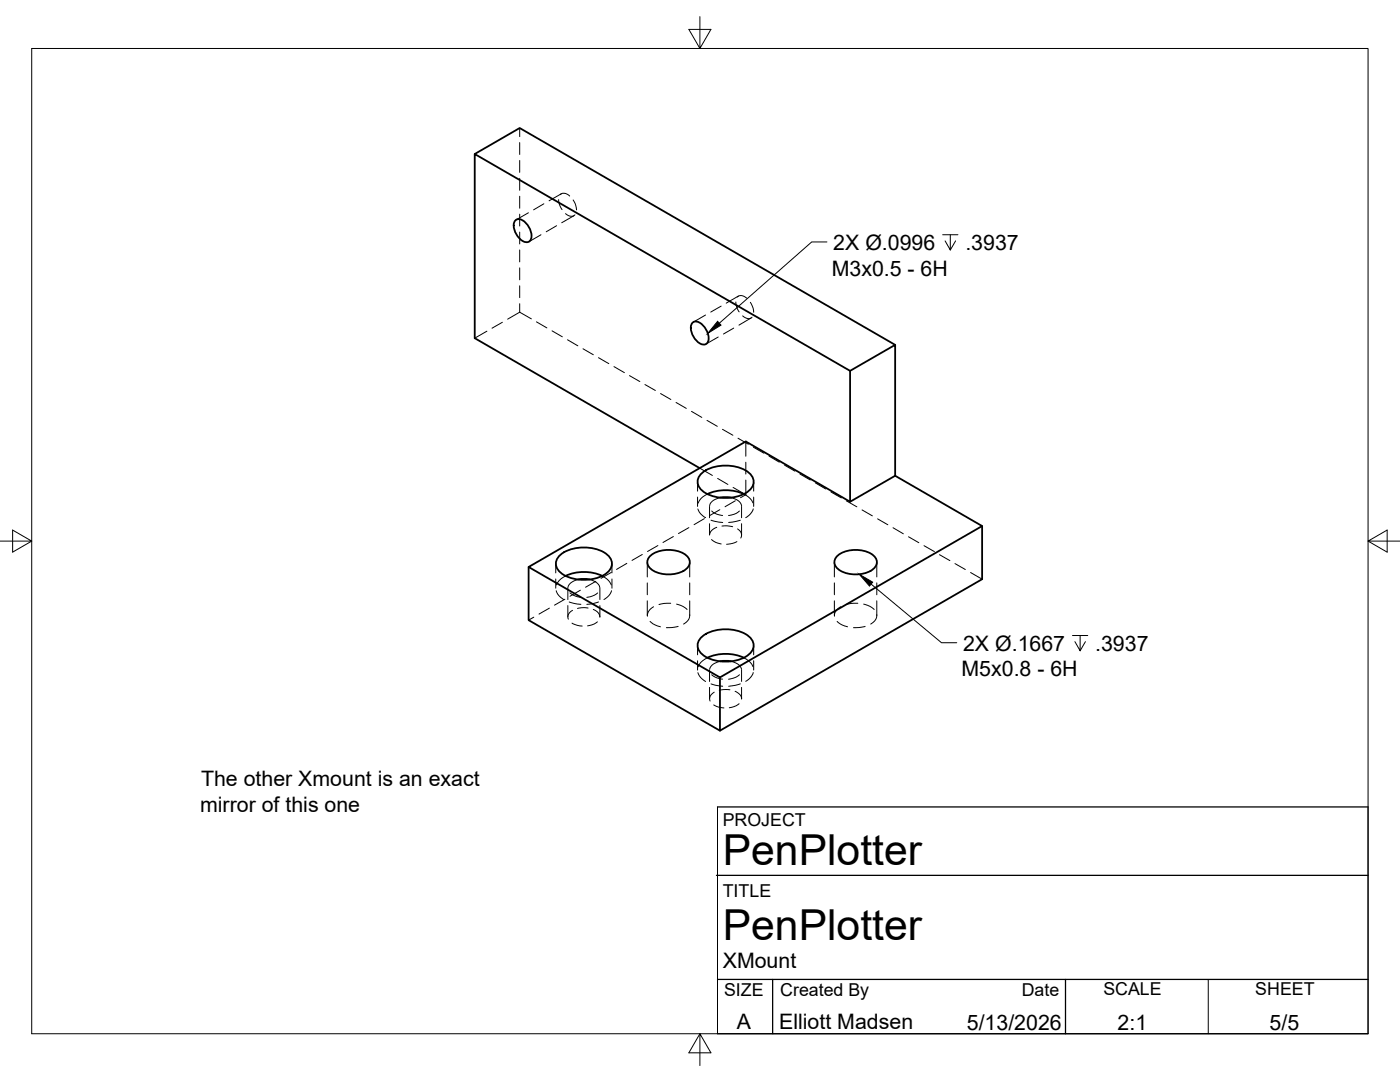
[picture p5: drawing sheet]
<svg xmlns="http://www.w3.org/2000/svg" width="279mm" height="216mm" viewBox="0 0 279 216" stroke-linecap="round" stroke-linejoin="round" font-family="sans-serif">
<!-- layer: Hidden -->
<g fill="none" stroke="#000" stroke-width=".2">
<path d="M103.7 25.5v1.8M103.7 28.4v2.4M103.7 32v2.4M103.7 35.6v2.4M103.7 39.2v2.4M111.5 39.8l.2 1 .5 1M111.8 38.8a1.32 1.32 0 0 1 1.9 .3M112 38.7l-2.4 1.4M114.4 39.9l.4 .8 .3 1.2M103.7 42.7v2.4M103.7 46.3v2.4M103.7 49.9v2.4"/>
<path d="M103.7 53.4v2.4M103.7 57v2.4M105.5 42.5l-2.5 1.4M108 46.8l-2.4 1.4M108.5 40.7l-2 1.2M111.1 45l-2.1 1.2M112.9 42.6a1.35 1.35 0 0 0 1.8 .3M114.5 43.1l-2.4 1.4M147.2 59.3a1.31 1.31 0 0 1 1.9 .2M147.4 59.1l-2.5 1.4M97.2 66.1l-2.5 1.4M100.3 64.3l-2.1 1.2"/>
<path d="M103.7 60.6v1.7M103.7 62.3l-2.4 1.4M103.7 62.3l2.3 1.3M107.1 64.2l2 1.2M110.2 66l2 1.2M113.3 67.8l2 1.2M116.4 69.6l2 1.2M119.4 71.4l2.1 1.2M122.5 73.2l2.1 1.2M125.6 75l2.1 1.1M128.7 76.7l2.1 1.2M131.8 78.5l2.1 1.2"/>
<path d="M140.8 62.9l-2.4 1.4M143.3 67.2l-2.4 1.4M143.9 61.1l-2.1 1.2M146.4 65.5l-2 1.2M146.9 60.3l.1 .9 .5 1M148.2 63a1.34 1.34 0 0 0 1.9 .3M149.8 60.3l.5 1.2 .1 .8M149.9 63.5l-2.4 1.4M134.9 80.3l2.1 1.2M138 82.1l2.1 1.2M139.2 96.1v1.9M139.2 99.2v1.8"/>
<path d="M139.6 93.4l2.6 1.5M141.1 83.9l2.1 1.2M141.2 98.6l-.5 .3a2.83 2.83 0 0 0-1.4 1.5M143.2 95.5l2.1 1.2M143.7 99.3a2.28 2.28 0 0 0-2.1 1.6M144.2 85.7l2.1 1.1M145.9 99.3a2.26 2.26 0 0 1 2.1 1.6M146.3 97.3l2.5 1.4M146.7 99.9l-2 1.2M147.3 87.4l2.1 1.2M148.5 98.6l1.2 .9 .6 .9M148.8 88.1v2.9"/>
<path d="M148.8 92.2v2.4M148.8 95.8v2.9M148.8 98.7l-1 .6M150.4 89.2l2 1.2M150.4 96.1v1.9M150.4 99.2v1.8M153.5 91l2 1.2M156.6 92.8l2 1.2M159.7 94.6l2 1.2M162.8 96.4l2 1.2M165.8 98.2l2.1 1.2M168.9 99.9l2.1 1.2"/>
<path d="M110.9 112.5v1.8M110.9 115.5v1.9M111 117.9l.5 1 1 .7M112.7 119.6l-2 1.2M112.9 114.9l-1.3 .9-.6 .9M113.3 117.4v2.2M113.7 118.3l1.1 .6 1.1 .3M115.4 115.7a2.28 2.28 0 0 0-2.1 1.5M115.8 117.8l-2.1 1.2M117.6 115.7a2.28 2.28 0 0 1 2.1 1.5M118.9 116l-2 1.2M119.3 118.3l-1.1 .6-1.1 .3"/>
<path d="M119.7 117.4v2.2M120.2 114.9l1.3 .9 .5 .9M122 114.2l-2 1.2M122 117.9l-.5 1-1 .7M122.1 112.5v1.8M122.1 115.5v1.9M125.1 112.4l-2.1 1.2M128.2 110.6l-2.1 1.2M129.2 112.2v2.9M129.2 116.3v2.4M129.2 119.9v2.9M131.3 108.9l-2.1 1.1"/>
<path d="M134.4 107.1l-2.1 1.1M137.5 105.3l-2.1 1.2M137.6 112.2v2.9M137.6 116.3v2.4M137.6 119.9v2.9M139.3 101.6l.5 .9 1 .8M140.6 103.5l-2.1 1.2M141.6 101v2.3M141.6 104.5v2.3M141.9 103.8l2.3 .5M142 107.7l.8 .5 1.1 .3M142 102l1.1 .6 1.1 .2"/>
<path d="M143 105.2l-.9 .6-.5 .9M143.7 101.7l-2.1 1.2M144.1 105l1-.1 1.1 .2M147.1 108.1l-.9 .3-1.2 .2M147.2 105.5a1.29 1.29 0 0 1 .6 1.9M147.6 102l-1.1 .6-1.1 .2M147.7 103.8l-2.3 .5M148 101v2.3M148 104.5v2.3M150.3 101.5l-.5 1-1 .8M166.5 112.2v2.9M166.5 116.3v2.4"/>
<path d="M166.5 119.9v2.9M172 101.7l2.1 1.2M175 112.2v2.9M175 116.3v2.4M175 119.9v2.9M175.1 103.5l2.1 1.2M178.2 105.3l2.1 1.2M181.3 107.1l2.1 1.2M184.4 108.9l2.1 1.2M187.5 110.7l2.1 1.2M190.6 112.5l2.1 1.1M193.7 114.2l2.3 1.4"/>
<path d="M106.5 123.1l-1 .6M109.6 121.3l-2 1.2M113.3 120.8v2.3M113.6 120.1l2.3 .5M114.2 124.3l1 .5 1 .1M114.3 121.8l-.6 .5a1.12 1.12 0 0 0-.3 1.2M117.4 121.3l-.8-.1-1.3 .2M118.4 121.6l1 .7 .3 .8M119.2 124.1l-.6 .4-1.3 .4M119.4 120.1l-2.3 .5M119.7 120.8v2.3M129.7 124l1.1 .7 1 .4"/>
<path d="M130.4 121.1l-.9 .8-.3 1.1M133.9 120.4h-1.4l-1 .2M135 120.5l1.3 .5 .8 .6M135.3 125l-2.3 .2M137.6 122.7v.2a2.05 2.05 0 0 1-1.2 1.6M139.2 128.8v1.9M139.2 131.8v1.9M139.3 134.2l.5 1 1 .8M141.2 131.3l-.5 .2a2.83 2.83 0 0 0-1.4 1.6M141.6 133.7v2.3M141.6 137.2v2.2M141.9 136.5l2.3 .4"/>
<path d="M142 134.6l1.1 .7 1.1 .2M142.5 138.1l-.3 .2a1.27 1.27 0 0 0-.5 1.6M143.7 132a2.28 2.28 0 0 0-2.1 1.6M145.7 137.6l-2.2 .1M145.9 132a2.26 2.26 0 0 1 2.1 1.6M146.7 137.9l1 .8 .3 .8M147.6 134.6l-.7 .5-1.5 .4M147.7 136.5l-2.3 .4M148 133.7v2.3M148 137.2v2.2M148.5 131.3l1.2 .9 .6 .8M150.3 134.2l-.5 1-1 .8"/>
<path d="M150.4 128.8v1.9M150.4 131.8v1.9M167.1 124l1 .7 1 .4M167.8 121.1l-.8 .5a1.58 1.58 0 0 0-.5 1.4M171.2 120.4h-1.4l-1 .2M172.4 120.5l1.3 .5 .8 .6M172.7 125l-2.4 .2M175 122.7v.2a2.05 2.05 0 0 1-1.2 1.6M142.4 140.7l1.1 .4 1 .2M147.5 140.4l-.6 .4-1.4 .4"/>
</g>
<!-- layer: Visible -->
<g fill="none" stroke="#000" stroke-width=".36">
<path d="M94.7 30.7l9-5.2 74.9 43.3M102.8 44.1a1.26 1.26 0 0 1 2 .2 3.4 3.4 0 0 1 1 3.7 1.26 1.26 0 0 1-2-.3 3.4 3.4 0 0 1-1-3.6zM138.1 64.5a1.26 1.26 0 0 1 2 .2 3.4 3.4 0 0 1 1.1 3.7 1.26 1.26 0 0 1-2-.2 3.4 3.4 0 0 1-1.1-3.7zM169.7 74l8.9-5.2v26.1l-8.9 5.2zM169.7 74l-75-43.3v36.8l44.9 25.9M140.1 94.4a8.2 8.2 0 0 1 9.4 0 2.17 2.17 0 0 1 0 3.5 8.2 8.2 0 0 1-9.4 0 2.17 2.17 0 0 1 0-3.5zM141.2 98.6a8.9 8.9 0 0 1 7.3 0M143.7 99.3l1.3-.1 .9 .1M178.6 94.9l17.4 10.1v10.6l-52.3 30.2v-10.6M105.5 113.1v10.6l38.2 22.1M111.9 110.7a8.2 8.2 0 0 1 9.3 0 2.17 2.17 0 0 1 0 3.5 8.2 8.2 0 0 1-9.3 0 2.17 2.17 0 0 1 0-3.5zM112.9 114.9a8.9 8.9 0 0 1 7.3 0"/>
<path d="M115.4 115.6l1.4-.1 .9 .1M129.8 110.9a6.2 6.2 0 0 1 7.2 0 1.76 1.76 0 0 1-.6 3 6.4 6.4 0 0 1-6.6-.4 1.63 1.63 0 0 1 0-2.6zM167.2 110.9a6.2 6.2 0 0 1 7.2 0 1.76 1.76 0 0 1-.6 3 6.4 6.4 0 0 1-6.6-.4 1.63 1.63 0 0 1 0-2.6zM169.7 100.1l-20.9-12-43.3 25 38.2 22.1 52.3-30.2M140.1 127a8.2 8.2 0 0 1 9.4 0 2.17 2.17 0 0 1 0 3.6 8.2 8.2 0 0 1-9.4 0 2.17 2.17 0 0 1 0-3.6zM141.2 131.3a8.9 8.9 0 0 1 7.3 0M143.7 132l1.3-.1 .9 .1"/>
</g>
<!-- layer: Border -->
<path d="M6.3 9.7h266.7v196.6h-266.7zM139.7 3.3v6.4l2.2-3.8h-4.4l2.2 3.8M0 108h6.3l-3.8-2.2v4.4l3.8-2.2M273 108l3.8 2.2v-4.4l-3.8 2.2h6.4M139.7 206.3l-2.2 3.8h4.4l-2.2-3.8v6.3" fill="none" stroke="#000" stroke-width=".2"/>
<!-- layer: Titleblock -->
<path d="M143 174.7h130M143.2 161h129.8M143.2 195.4h129.8M154.2 195.4v10.9M212.6 195.4v10.9M143.2 206.3h129.8" fill="none" stroke="#000" stroke-width=".25"/>
<path d="M143.2 161v45.3M273 161v45.3M241.1 195.4v10.9" fill="none" stroke="#000" stroke-width=".2"/>
<!-- layer: Hole Notes -->
<path d="M165 48.3h-3l-18.4 16.2M188.1 46.8h3.1M189.7 46.8v3.1l-1.1-1.8M190.7 48.1l-1 1.8M173.8 116.5l14.1 11.7h3M214 126.8h3.1M215.6 126.8v3.1l-1.1-1.9M216.6 128l-1 1.9" fill="none" stroke="#000" stroke-width=".2"/>
<path d="M143.2 64.1l.7 .8-2.6 1.6zM171.5 114.6l2.7 1.6-.7 .7z" fill="#000" stroke="#000" stroke-width=".2"/>
<g font-size="8.5">
<text x="144.3" y="172.7">PenPlotter</text>
<text x="144.3" y="187.6">PenPlotter</text>
</g>
<g font-size="4.3">
<text x="166.3" y="49.9">2X Ø.0996</text>
<text x="192.7" y="49.9">.3937</text>
<text x="166" y="55">M3x0.5 - 6H</text>
<text x="192.2" y="129.9">2X Ø.1667</text>
<text x="218.6" y="129.9">.3937</text>
<text x="191.9" y="135">M5x0.8 - 6H</text>
<text x="40.1" y="156.9">The other Xmount is an exact</text>
<text x="39.9" y="162">mirror of this one</text>
<text x="144.3" y="193.2">XMount</text>
<text x="147" y="205.4">A</text>
<text x="155.5" y="205.4">Elliott Madsen</text>
<text x="193" y="205.5">5/13/2026</text>
<text x="223" y="205.5">2:1</text>
<text x="253.4" y="205.5">5/5</text>
</g>
<g font-size="3.5">
<text x="144.3" y="164.8">PROJECT</text>
<text x="144.3" y="179">TITLE</text>
<text x="144.5" y="198.7">SIZE</text>
<text x="155.7" y="198.7">Created By</text>
<text x="203.9" y="198.7">Date</text>
<text x="220.2" y="198.5">SCALE</text>
<text x="250.5" y="198.5">SHEET</text>
</g>
</svg>
